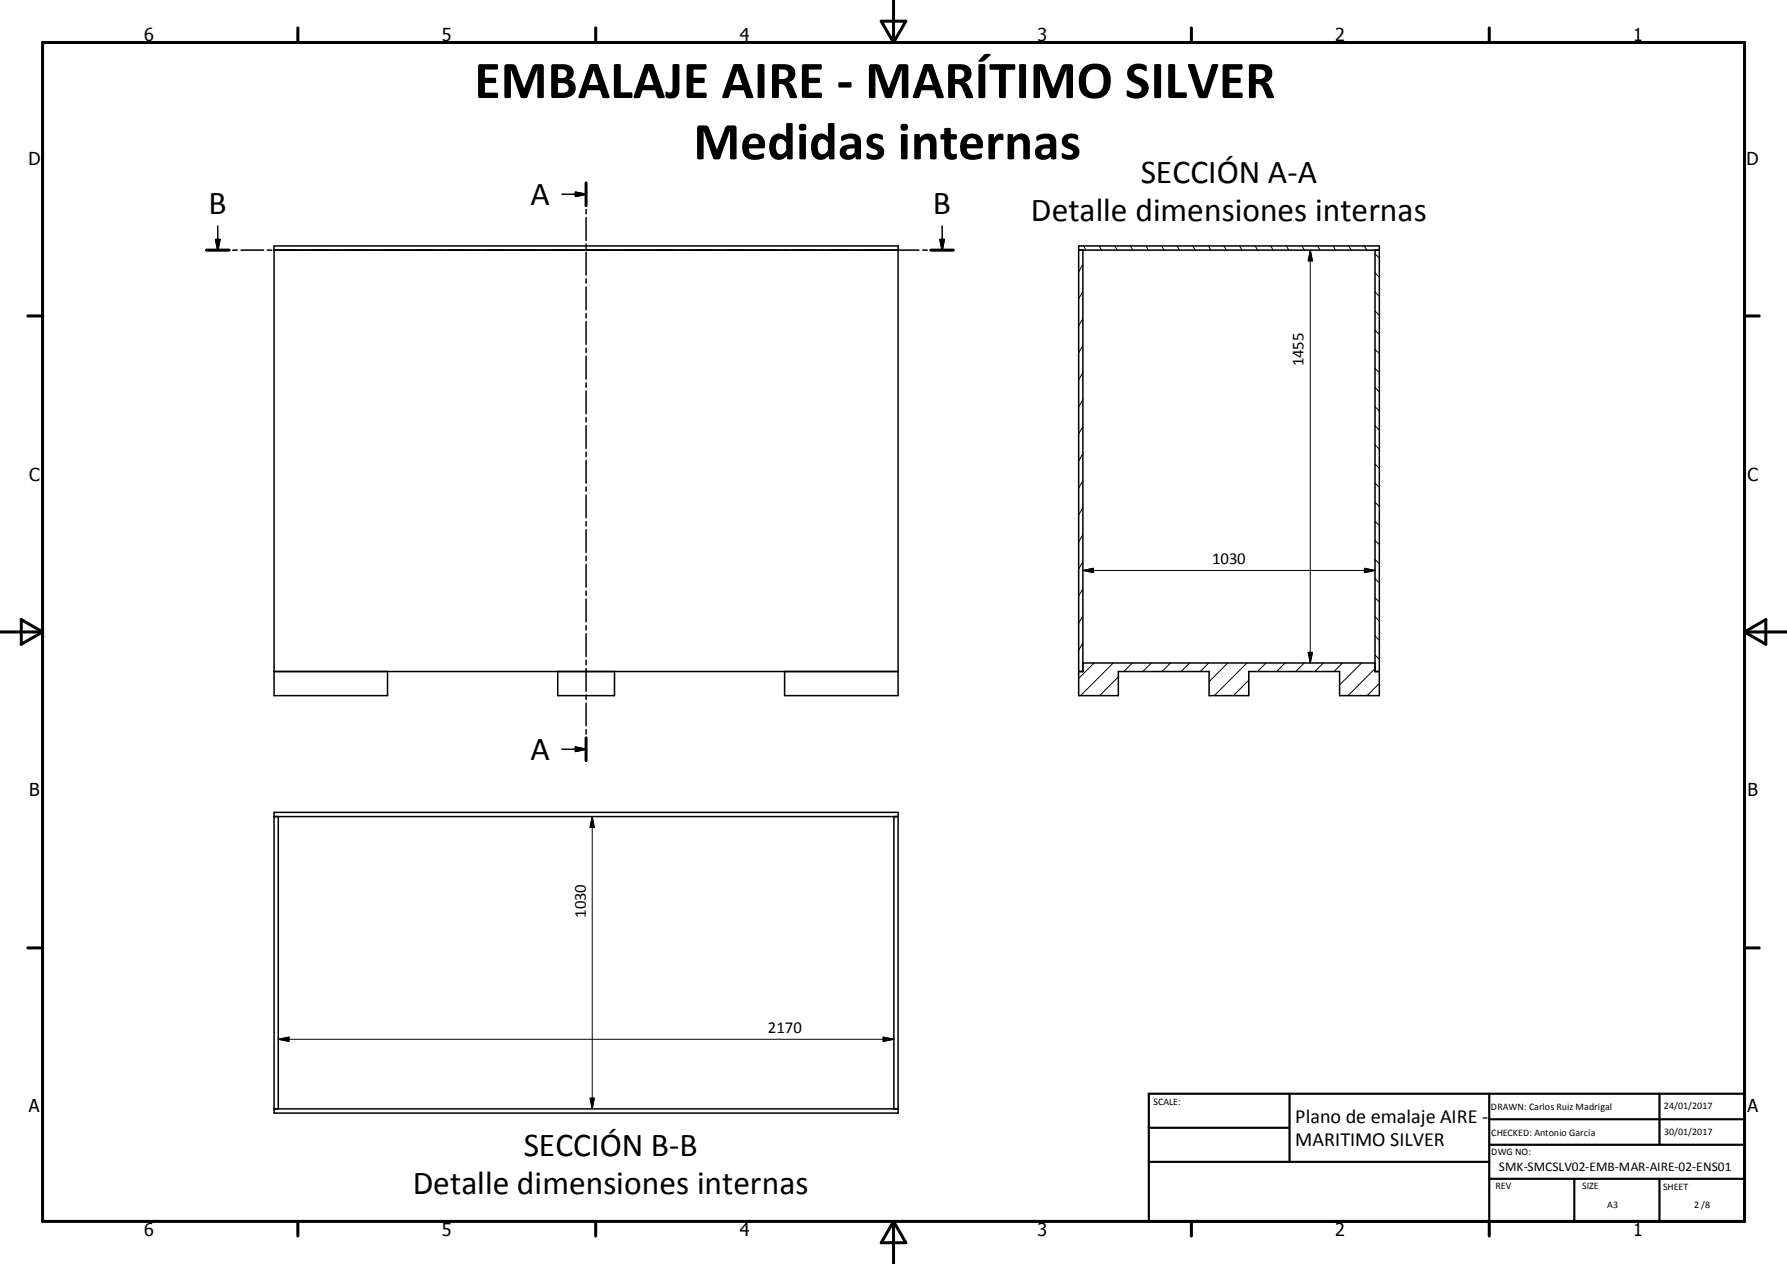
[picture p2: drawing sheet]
<svg xmlns="http://www.w3.org/2000/svg" width="420mm" height="297mm" viewBox="0 0 420 297" stroke-linecap="round" stroke-linejoin="round" font-family="sans-serif">
<g fill="none" stroke="#000" stroke-width=".36">
<path d="M48.5 58.8h5.4M50.7 56.3h1l-.5 2.5zM51.2 53.1v5.7M54.7 58.8h1.1M56.6 58.8h5.4M62.8 58.8h1.1M64.4 58.8h151.6M132.1 45.6h5.7M135.3 45.2l2.5 .4-2.5 .6zM137.8 43v5.3M137.8 49.2v1M137.8 51.1v5.4"/>
<path d="M137.8 57.4v1M137.8 59.3v5.3M216.9 58.8h1M218.8 58.8h5.3M220.9 56.3h1l-.4 2.5zM221.5 53.1v5.7M253.5 57.8h70.7v105.7h-9.3v-5.7h-21.4v5.7h-9.3v-5.7h-21.3v5.7h-9.4zM253.5 58.8h70.7M254.5 58.8v99h-1M323.2 58.8v99h1M137.8 65.5v1.1M137.8 67.4v5.4"/>
<path d="M137.8 73.7v1M137.8 75.6v5.3M137.8 81.8v1.1M137.8 83.7v5.4M137.8 89.9v1.1M137.8 91.9v5.3M137.8 98.1v1.1M137.8 100v5.4M137.8 106.3v1M137.8 108.2v5.3M137.8 114.4v1M137.8 116.3v5.4"/>
<path d="M137.8 122.6v1M137.8 124.5v5.3M137.8 130.7v1.1M137.8 132.6v5.4M137.8 138.9v1M64.4 157.8h146.7M91.1 157.8v5.7h-26.7v-105.7h146.7v105.7h-26.7v-5.7M131.1 157.8v5.7h13.3v-5.7M137.8 140.8v5.3M137.8 147v1.1M137.8 148.9v5.4M137.8 155.2v1"/>
<path d="M137.8 157.1v5.3M254.5 155.8h68.7M132.1 176.1h5.7M135.3 175.5l2.5 .6-2.5 .5zM137.8 163.3v1M137.8 165.2v5.4M137.8 171.5v1M137.8 173.4v5.3M64.4 190.9h146.7v70.7h-146.7zM64.4 191.9h146.7M65.4 191.9v68.7M210.1 191.9v68.7"/>
<path d="M64.4 260.6h146.7"/>
</g>
<g fill="none" stroke="#000" stroke-width=".71">
<path d="M10 10h400v277h-400zM70 6.6v3.4M140 6.6v3.4M207.1 5h5.8l-2.9 5zM210 0v10M280 6.6v3.4M350 6.6v3.4M48.5 58.8h5.4M137.8 43v5.3M218.8 58.8h5.3M6.6 74.2h3.4M410 74.2h3.5"/>
<path d="M0 148.5h10M5 145.6l5 2.9-5 2.9zM410 148.5h10.1M410 148.5l5.1-2.9v5.8zM137.8 173.4v5.3M6.6 222.7h3.4M410 222.7h3.5M70 287v3.4M140 287v3.4M210 287v10M210 287l2.9 5h-5.8zM280 287v3.4"/>
<path d="M350 287v3.4"/>
</g>
<path d="M270 257h140v30h-140zM303.1 257v16M350 257v30M390.1 257v12M270 265h33.1M270 273h80M350 277h60M350 269h60M350 263h60M370 277v10M390.1 277v10" fill="none" stroke="#000" stroke-width=".51"/>
<path d="M50.7 56.3h1l-.5 2.5zM135.3 45.2l2.5 .4-2.5 .6zM220.9 56.3h1l-.4 2.5zM135.3 175.5l2.5 .6-2.5 .5z" fill="#000" stroke="#000" stroke-width=".36"/>
<g fill="none" stroke="#000" stroke-width=".24">
<path d="M254.7 57.8l.6 1M258.4 57.8l.5 1M262 57.8l.6 1M265.7 57.8l.6 1M269.4 57.8l.5 1M273 57.8l.6 1M276.7 57.8l.6 1M280.4 57.8l.5 1M284 57.8l.6 1M287.7 57.8l.6 1M291.4 57.8l.5 1M295 57.8l.6 1"/>
<path d="M298.7 57.8l.6 1M302.4 57.8l.5 1M306 57.8l.6 1M308 58.8v97M308 58.8l.5 2.5h-1zM309.7 57.8l.6 1M313.4 57.8l.5 1M317 57.8l.6 1M320.7 57.8l.6 1M323.2 59.6l1 1M254.5 62.1l-1 1.8M254.5 68.5l-1 1.7"/>
<path d="M254.5 74.8l-1 1.8M323.2 77.6l1 1M323.2 73.1l1 1M323.2 68.6l1 1M323.2 64.1l1 1M254.5 81.2l-1 1.7M254.5 87.5l-1 1.8M254.5 93.9l-1 1.7M323.2 95.6l1 1M323.2 91.1l1 1M323.2 86.6l1 1M323.2 82.1l1 1"/>
<path d="M254.5 100.2l-1 1.8M254.5 106.6l-1 1.7M254.5 112.9l-1 1.8M254.5 119.3l-1 1.7M323.2 118l1 1M323.2 113.5l1 1M323.2 109l1 1M323.2 104.5l1 1M323.2 100.1l1 .9M254.5 125.6l-1 1.8M254.5 132l-1 1.7M254.5 138.3l-1 1.8"/>
<path d="M254.5 134h68.7M254.5 134l2.5-.5v1.1zM320.7 133.5l2.5 .5-2.5 .6zM323.2 136l1 1M323.2 131.5l1 1M323.2 127l1 1M323.2 122.5l1 1M254.5 144.7l-1 1.7M254.5 151l-1 1.8M254.5 157.4l-.2 .4M257.2 155.8l-3.7 3.6M261.7 155.8l-7.7 7.7"/>
<path d="M262.9 159.1l-4.4 4.4M266.1 155.8l-1.9 2M270.6 155.8l-2 2M275.1 155.8l-2 2M279.6 155.8l-2 2M284.1 155.8l-2 2M288.6 155.8l-4.4 4.4M293.1 155.8l-7.7 7.7M293.5 159.8l-3.6 3.7M297.6 155.8l-2 2M302.1 155.8l-2 2M306.6 155.8l-2 2"/>
<path d="M307.5 153.3h1l-.5 2.5zM311.1 155.8l-2.1 2M315.5 155.8l-2 2M320 155.8l-5.1 5.1M323.2 157.1l-6.3 6.4M323.2 153.9l1 1M323.2 149.4l1 1.1M323.2 144.9l1 1.1M323.2 140.5l1 1M324.2 160.6l-2.9 2.9M139.2 191.9v68.7M139.2 191.9l.5 2.5h-1z"/>
<path d="M65.4 244.2h144.7M65.4 244.2l2.5-.5v1zM138.7 258h1l-.5 2.6zM207.6 243.7l2.5 .5-2.5 .5z"/>
</g>
<path d="M308 58.8l.5 2.5h-1zM254.5 134l2.5-.5v1.1zM320.7 133.5l2.5 .5-2.5 .6zM307.5 153.3h1l-.5 2.5zM139.2 191.9l.5 2.5h-1zM65.4 244.2l2.5-.5v1zM138.7 258h1l-.5 2.6zM207.6 243.7l2.5 .5-2.5 .5z" fill="#000" stroke="#000" stroke-width=".24"/>
<g font-size="12.6">
<text x="111.5" y="23">EMBALAJE AIRE - MARÍTIMO SILVER</text>
<text x="163" y="37.4">Medidas internas</text>
</g>
<g font-size="7.9">
<text x="268.1" y="42.9">SECCIÓN A-A</text>
<text x="49" y="50.3">B</text>
<text x="124.7" y="48.2">A</text>
<text x="219.3" y="50.3">B</text>
<text x="242.3" y="52">Detalle dimensiones internas</text>
<text x="124.7" y="178.6">A</text>
<text x="123.1" y="271.5">SECCIÓN B-B</text>
<text x="97" y="280.5">Detalle dimensiones internas</text>
</g>
<g font-size="4.7">
<text x="304.5" y="263.9">Plano de emalaje AIRE -</text>
<text x="304.5" y="269.3">MARITIMO SILVER</text>
</g>
<g font-size="4.2">
<text x="33.9" y="9.6">6</text>
<text x="103.9" y="9.6">5</text>
<text x="173.9" y="9.6">4</text>
<text x="243.8" y="9.6">3</text>
<text x="313.9" y="9.6">2</text>
<text x="383.9" y="9.6">1</text>
<text x="6.7" y="38.7">D</text>
<text x="410.5" y="38.7">D</text>
<text x="6.9" y="112.9">C</text>
<text x="410.7" y="112.9">C</text>
<text x="6.9" y="187.1">B</text>
<text x="410.7" y="187.1">B</text>
<text x="6.8" y="261.4">A</text>
<text x="410.7" y="261.4">A</text>
<text x="33.9" y="290.4">6</text>
<text x="103.9" y="290.4">5</text>
<text x="173.9" y="290.4">4</text>
<text x="243.8" y="290.4">3</text>
<text x="313.9" y="290.4">2</text>
<text x="383.9" y="290.4">1</text>
</g>
<g font-size="3.9">
<text x="306.4" y="86.1" transform="rotate(-90 306.4 86.1)">1455</text>
<text x="284.9" y="132.5">1030</text>
<text x="137.7" y="215.6" transform="rotate(-90 137.7 215.6)">1030</text>
<text x="180.5" y="242.7">2170</text>
</g>
<text font-size="3.1" x="352.3" y="275.3">SMK-SMCSLV02-EMB-MAR-AIRE-02-ENS01</text>
<g font-size="2.4">
<text x="271.1" y="259.7">SCALE:</text>
<text x="350.4" y="260.8">DRAWN: Carlos Ruiz Madrigal</text>
<text x="391.1" y="260.6">24/01/2017</text>
<text x="350.5" y="267">CHECKED: Antonio García</text>
<text x="391.2" y="266.7">30/01/2017</text>
<text x="350.5" y="271.4">DWG NO:</text>
<text x="351.5" y="279.3">REV</text>
<text x="371.9" y="279.4">SIZE</text>
<text x="390.9" y="279.6">SHEET</text>
<text x="377.8" y="283.9">A3</text>
<text x="398.2" y="283.8">2 /8</text>
</g>
</svg>
